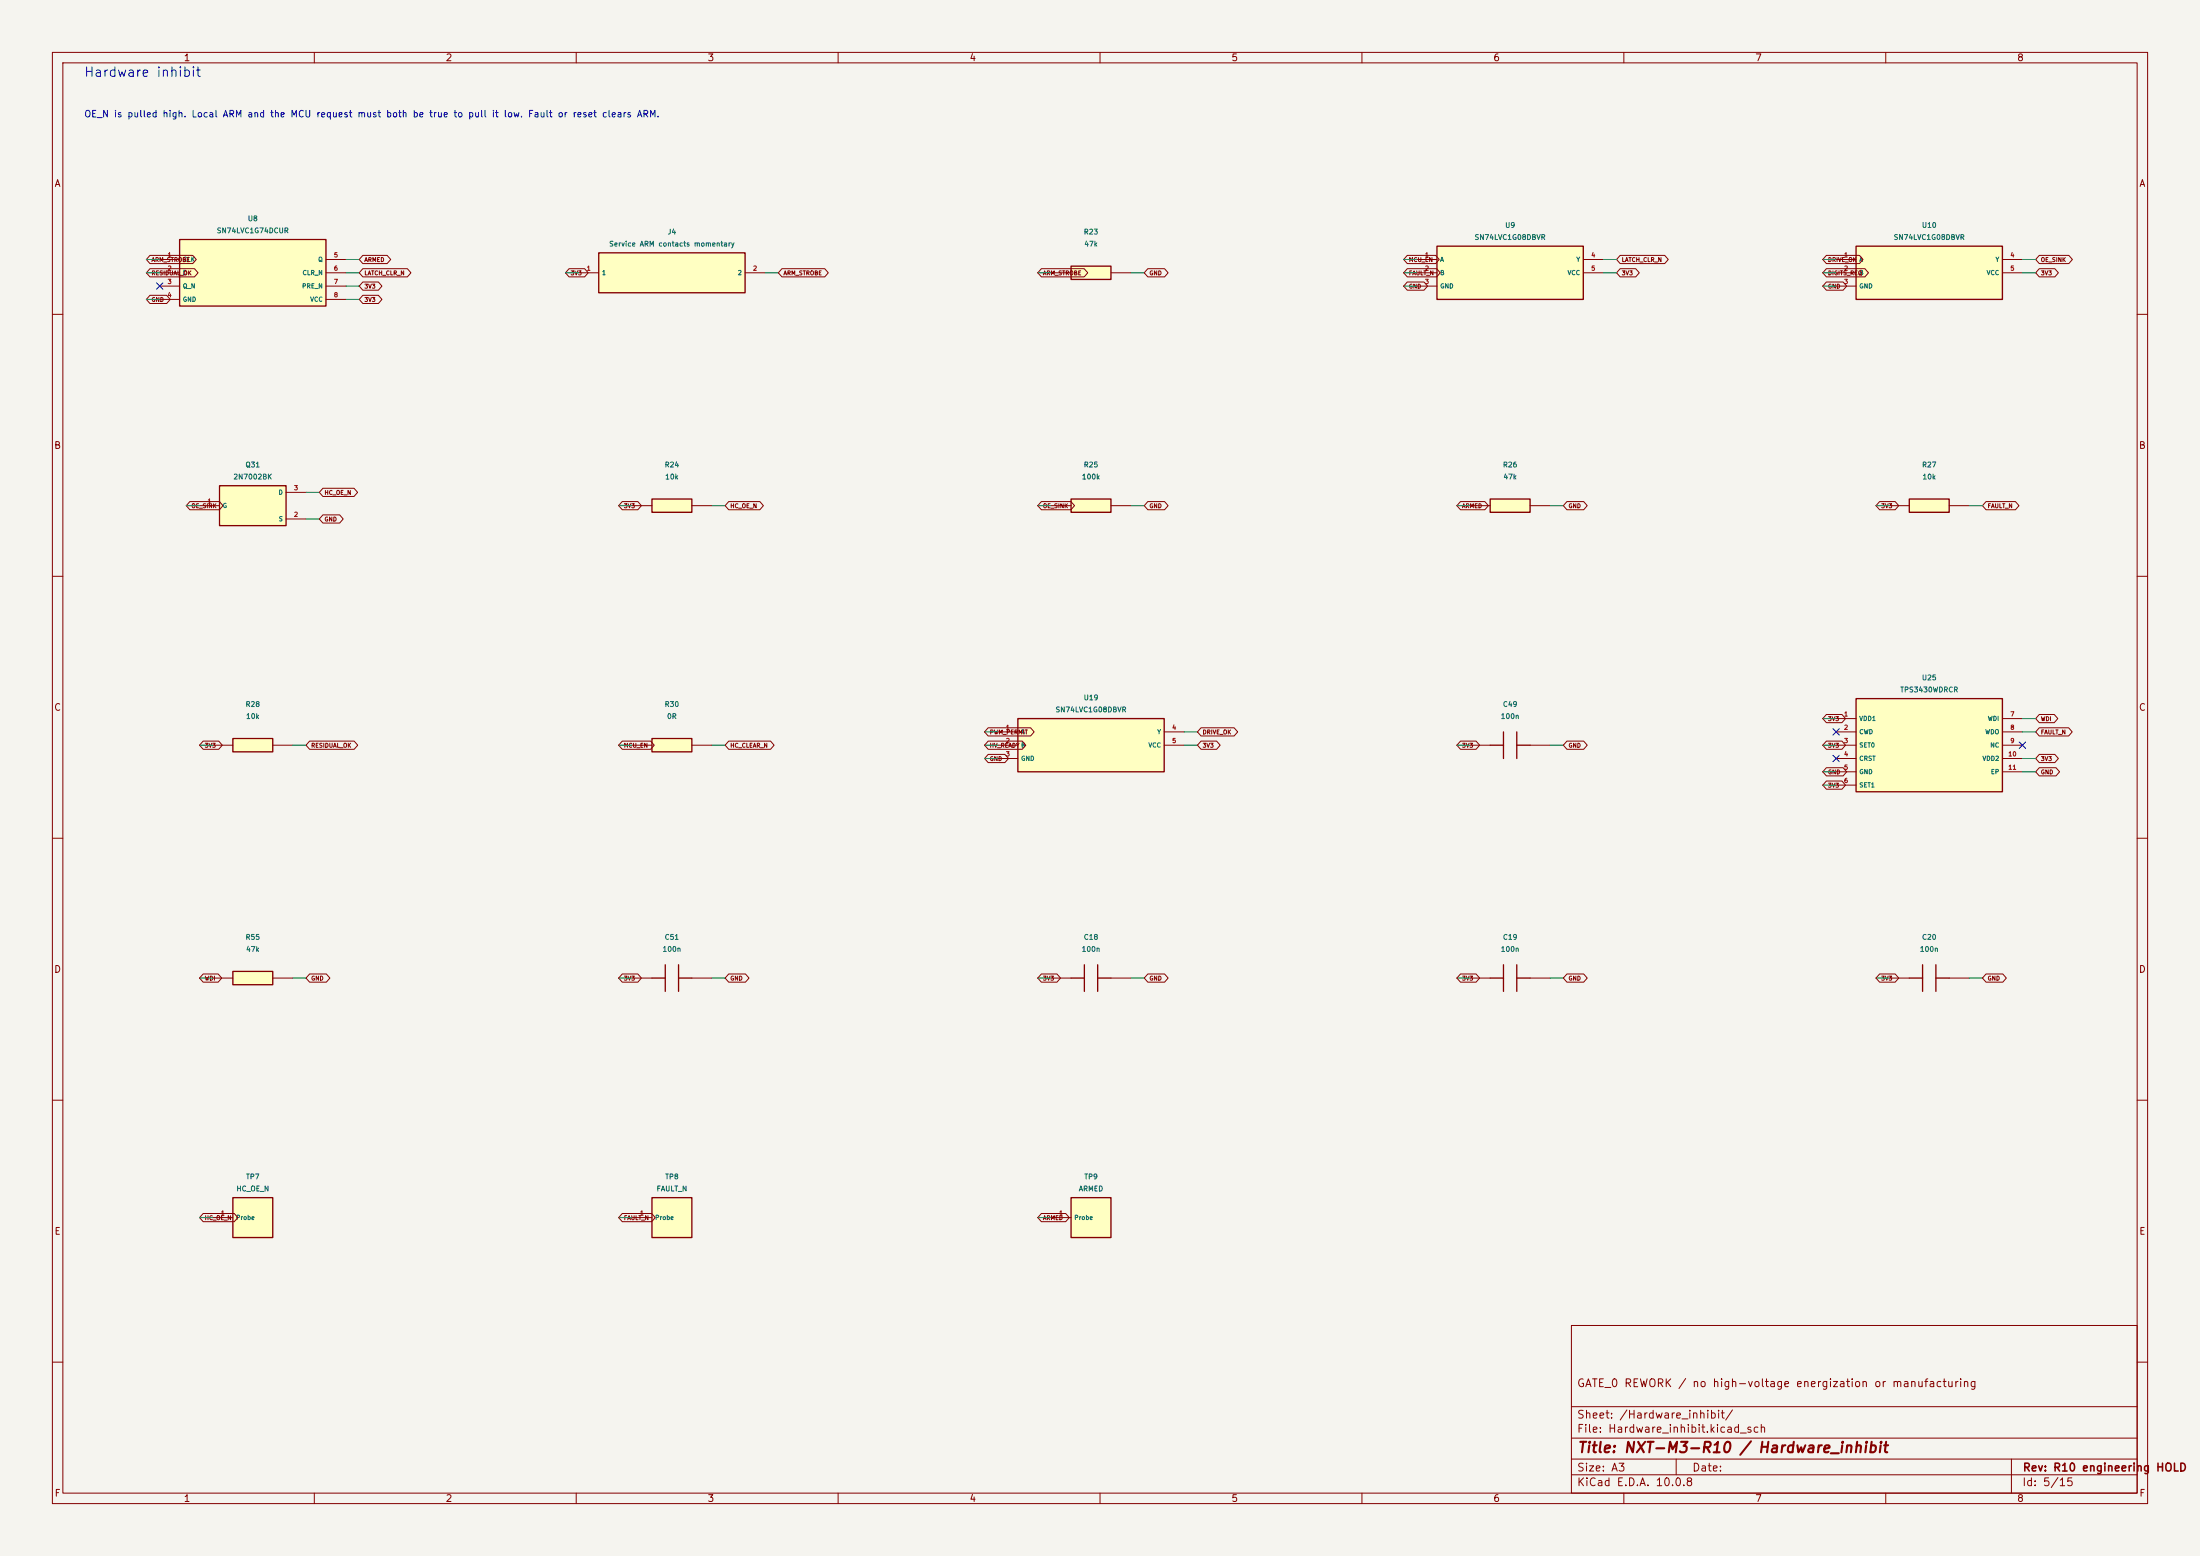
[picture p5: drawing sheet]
(kicad_sch (version 20250114) (generator "eeschema") (paper "A3")
(title_block (title "NXT-M3-R10 / Hardware_inhibit") (rev "R10 engineering HOLD") (comment 1 "GATE_0 REWORK / no high-voltage energization or manufacturing"))
(lib_symbols (symbol "R10_R10:AND" (pin_names (offset 0.508)) (exclude_from_sim no) (in_bom yes) (on_board yes) (property "Reference" "U" (at 0 8.08 0) (effects (font (size 1 1)) )) (property "Value" "AND" (at 0 -8.08 0) (effects (font (size 1 1)) )) (symbol "AND_0_1" (rectangle (start -13.97 5.08) (end 13.97 -5.08) (stroke (width 0.254) (type default)) (fill (type background)))) (symbol "AND_1_1" (pin input line (at -17.78 2.54 0) (length 3.81) (name "A" (effects (font (size 0.84 0.84)) )) (number "1" (effects (font (size 0.84 0.84)) ))) (pin input line (at -17.78 0.0 0) (length 3.81) (name "B" (effects (font (size 0.84 0.84)) )) (number "2" (effects (font (size 0.84 0.84)) ))) (pin power_in line (at -17.78 -2.54 0) (length 3.81) (name "GND" (effects (font (size 0.84 0.84)) )) (number "3" (effects (font (size 0.84 0.84)) ))) (pin output line (at 17.78 2.54 180) (length 3.81) (name "Y" (effects (font (size 0.84 0.84)) )) (number "4" (effects (font (size 0.84 0.84)) ))) (pin power_in line (at 17.78 0.0 180) (length 3.81) (name "VCC" (effects (font (size 0.84 0.84)) )) (number "5" (effects (font (size 0.84 0.84)) ))))) (symbol "R10_R10:C" (pin_names (hide yes)) (pin_numbers (hide yes)) (exclude_from_sim no) (in_bom yes) (on_board yes) (property "Reference" "U" (at 0 6.8100000000000005 0) (effects (font (size 1 1)) )) (property "Value" "C" (at 0 -6.8100000000000005 0) (effects (font (size 1 1)) )) (symbol "C_0_1" (polyline (pts (xy -3.81 0) (xy -1.27 0)) (stroke (width 0.254) (type default)) (fill (type none)))(polyline (pts (xy 1.27 0) (xy 3.81 0)) (stroke (width 0.254) (type default)) (fill (type none)))(polyline (pts (xy -1.27 -2.54) (xy -1.27 2.54)) (stroke (width 0.254) (type default)) (fill (type none)))(polyline (pts (xy 1.27 -2.54) (xy 1.27 2.54)) (stroke (width 0.254) (type default)) (fill (type none)))) (symbol "C_1_1" (pin passive line (at -7.62 0 0) (length 3.81) (name "1" (effects (font (size 0.84 0.84)) )) (number "1" (effects (font (size 0.84 0.84)) ))) (pin passive line (at 7.62 0 180) (length 3.81) (name "2" (effects (font (size 0.84 0.84)) )) (number "2" (effects (font (size 0.84 0.84)) ))))) (symbol "R10_R10:FF" (pin_names (offset 0.508)) (exclude_from_sim no) (in_bom yes) (on_board yes) (property "Reference" "U" (at 0 9.35 0) (effects (font (size 1 1)) )) (property "Value" "FF" (at 0 -9.35 0) (effects (font (size 1 1)) )) (symbol "FF_0_1" (rectangle (start -13.97 6.35) (end 13.97 -6.35) (stroke (width 0.254) (type default)) (fill (type background)))) (symbol "FF_1_1" (pin input line (at -17.78 2.54 0) (length 3.81) (name "CLK" (effects (font (size 0.84 0.84)) )) (number "1" (effects (font (size 0.84 0.84)) ))) (pin input line (at -17.78 0.0 0) (length 3.81) (name "D" (effects (font (size 0.84 0.84)) )) (number "2" (effects (font (size 0.84 0.84)) ))) (pin output line (at -17.78 -2.54 0) (length 3.81) (name "Q_N" (effects (font (size 0.84 0.84)) )) (number "3" (effects (font (size 0.84 0.84)) ))) (pin power_in line (at -17.78 -5.08 0) (length 3.81) (name "GND" (effects (font (size 0.84 0.84)) )) (number "4" (effects (font (size 0.84 0.84)) ))) (pin output line (at 17.78 2.54 180) (length 3.81) (name "Q" (effects (font (size 0.84 0.84)) )) (number "5" (effects (font (size 0.84 0.84)) ))) (pin input line (at 17.78 0.0 180) (length 3.81) (name "CLR_N" (effects (font (size 0.84 0.84)) )) (number "6" (effects (font (size 0.84 0.84)) ))) (pin input line (at 17.78 -2.54 180) (length 3.81) (name "PRE_N" (effects (font (size 0.84 0.84)) )) (number "7" (effects (font (size 0.84 0.84)) ))) (pin power_in line (at 17.78 -5.08 180) (length 3.81) (name "VCC" (effects (font (size 0.84 0.84)) )) (number "8" (effects (font (size 0.84 0.84)) ))))) (symbol "R10_R10:Header2" (pin_names (offset 0.508)) (exclude_from_sim no) (in_bom yes) (on_board yes) (property "Reference" "U" (at 0 6.8100000000000005 0) (effects (font (size 1 1)) )) (property "Value" "Header2" (at 0 -6.8100000000000005 0) (effects (font (size 1 1)) )) (symbol "Header2_0_1" (rectangle (start -13.97 3.81) (end 13.97 -3.81) (stroke (width 0.254) (type default)) (fill (type background)))) (symbol "Header2_1_1" (pin passive line (at -17.78 0.0 0) (length 3.81) (name "1" (effects (font (size 0.84 0.84)) )) (number "1" (effects (font (size 0.84 0.84)) ))) (pin passive line (at 17.78 0.0 180) (length 3.81) (name "2" (effects (font (size 0.84 0.84)) )) (number "2" (effects (font (size 0.84 0.84)) ))))) (symbol "R10_R10:MOS" (pin_names (offset 0.508)) (exclude_from_sim no) (in_bom yes) (on_board yes) (property "Reference" "U" (at 0 6.8100000000000005 0) (effects (font (size 1 1)) )) (property "Value" "MOS" (at 0 -6.8100000000000005 0) (effects (font (size 1 1)) )) (symbol "MOS_0_1" (rectangle (start -6.35 3.81) (end 6.35 -3.81) (stroke (width 0.254) (type default)) (fill (type background)))) (symbol "MOS_1_1" (pin input line (at -10.16 0 0) (length 3.81) (name "G" (effects (font (size 0.84 0.84)) )) (number "1" (effects (font (size 0.84 0.84)) ))) (pin passive line (at 10.16 -2.54 180) (length 3.81) (name "S" (effects (font (size 0.84 0.84)) )) (number "2" (effects (font (size 0.84 0.84)) ))) (pin passive line (at 10.16 2.54 180) (length 3.81) (name "D" (effects (font (size 0.84 0.84)) )) (number "3" (effects (font (size 0.84 0.84)) ))))) (symbol "R10_R10:R" (pin_names (hide yes)) (pin_numbers (hide yes)) (exclude_from_sim no) (in_bom yes) (on_board yes) (property "Reference" "U" (at 0 6.8100000000000005 0) (effects (font (size 1 1)) )) (property "Value" "R" (at 0 -6.8100000000000005 0) (effects (font (size 1 1)) )) (symbol "R_0_1" (rectangle (start -3.81 1.27) (end 3.81 -1.27) (stroke (width 0.254) (type default)) (fill (type background)))) (symbol "R_1_1" (pin passive line (at -7.62 0 0) (length 3.81) (name "1" (effects (font (size 0.84 0.84)) )) (number "1" (effects (font (size 0.84 0.84)) ))) (pin passive line (at 7.62 0 180) (length 3.81) (name "2" (effects (font (size 0.84 0.84)) )) (number "2" (effects (font (size 0.84 0.84)) ))))) (symbol "R10_R10:TP" (pin_names (offset 0.508)) (exclude_from_sim no) (in_bom yes) (on_board yes) (property "Reference" "U" (at 0 6.8100000000000005 0) (effects (font (size 1 1)) )) (property "Value" "TP" (at 0 -6.8100000000000005 0) (effects (font (size 1 1)) )) (symbol "TP_0_1" (rectangle (start -3.81 3.81) (end 3.81 -3.81) (stroke (width 0.254) (type default)) (fill (type background)))) (symbol "TP_1_1" (pin passive line (at -7.62 0 0) (length 3.81) (name "Probe" (effects (font (size 0.84 0.84)) )) (number "1" (effects (font (size 0.84 0.84)) ))))) (symbol "R10_R10:Watchdog" (pin_names (offset 0.508)) (exclude_from_sim no) (in_bom yes) (on_board yes) (property "Reference" "U" (at 0 11.89 0) (effects (font (size 1 1)) )) (property "Value" "Watchdog" (at 0 -11.89 0) (effects (font (size 1 1)) )) (symbol "Watchdog_0_1" (rectangle (start -13.97 8.89) (end 13.97 -8.89) (stroke (width 0.254) (type default)) (fill (type background)))) (symbol "Watchdog_1_1" (pin power_in line (at -17.78 5.08 0) (length 3.81) (name "VDD1" (effects (font (size 0.84 0.84)) )) (number "1" (effects (font (size 0.84 0.84)) ))) (pin passive line (at -17.78 2.54 0) (length 3.81) (name "CWD" (effects (font (size 0.84 0.84)) )) (number "2" (effects (font (size 0.84 0.84)) ))) (pin input line (at -17.78 0.0 0) (length 3.81) (name "SET0" (effects (font (size 0.84 0.84)) )) (number "3" (effects (font (size 0.84 0.84)) ))) (pin passive line (at -17.78 -2.54 0) (length 3.81) (name "CRST" (effects (font (size 0.84 0.84)) )) (number "4" (effects (font (size 0.84 0.84)) ))) (pin power_in line (at -17.78 -5.08 0) (length 3.81) (name "GND" (effects (font (size 0.84 0.84)) )) (number "5" (effects (font (size 0.84 0.84)) ))) (pin input line (at -17.78 -7.62 0) (length 3.81) (name "SET1" (effects (font (size 0.84 0.84)) )) (number "6" (effects (font (size 0.84 0.84)) ))) (pin input line (at 17.78 5.08 180) (length 3.81) (name "WDI" (effects (font (size 0.84 0.84)) )) (number "7" (effects (font (size 0.84 0.84)) ))) (pin open_collector line (at 17.78 2.54 180) (length 3.81) (name "WDO" (effects (font (size 0.84 0.84)) )) (number "8" (effects (font (size 0.84 0.84)) ))) (pin passive line (at 17.78 0.0 180) (length 3.81) (name "NC" (effects (font (size 0.84 0.84)) )) (number "9" (effects (font (size 0.84 0.84)) ))) (pin power_in line (at 17.78 -2.54 180) (length 3.81) (name "VDD2" (effects (font (size 0.84 0.84)) )) (number "10" (effects (font (size 0.84 0.84)) ))) (pin passive line (at 17.78 -5.08 180) (length 3.81) (name "EP" (effects (font (size 0.84 0.84)) )) (number "11" (effects (font (size 0.84 0.84)) ))))))
(text "Hardware inhibit" (at 16 14 0) (effects (font (size 1.8 1.8)) (justify left)))
(text "OE_N is pulled high. Local ARM and the MCU request must both be true to pull it low. Fault or reset clears ARM." (at 16 22 0) (effects (font (size 1.25 1.25)) (justify left)))
(symbol (lib_id "R10_R10:FF") (at 48.26 52.07 0) (unit 1) (exclude_from_sim no) (in_bom yes) (on_board yes) (dnp no)
(property "Reference" "U8" (at 48.26 41.7200 0) (effects (font (size 0.95 0.95)) ))
(property "Value" "SN74LVC1G74DCUR" (at 48.26 44.0200 0) (effects (font (size 0.95 0.95)) ))
(property "Footprint" "Package_SO:VSSOP-8_2.3x2mm_P0.5mm" (at 48.26 52.0700 0) (effects (font (size 0.95 0.95)) (hide yes)))
(property "Datasheet" "https://www.ti.com/lit/ds/symlink/sn74lvc1g74.pdf" (at 48.26 52.0700 0) (effects (font (size 0.95 0.95)) (hide yes)))
(property "MPN" "SN74LVC1G74DCUR" (at 48.26 52.0700 0) (effects (font (size 0.95 0.95)) (hide yes)))
(property "Status" "ENGINEERING_CANDIDATE" (at 48.26 52.0700 0) (effects (font (size 0.95 0.95)) (hide yes)))
(pin "1")
(pin "2")
(pin "3")
(pin "4")
(pin "5")
(pin "6")
(pin "7")
(pin "8"))
(wire (pts (xy 30.48 49.53) (xy 27.94 49.53)) (stroke (width 0) (type default)))
(global_label "ARM_STROBE" (shape bidirectional) (at 27.94 49.53 180) (effects (font (size 0.78 0.78)) (justify left)) (property "Intersheetrefs" "${INTERSHEET_REFS}" (at 27.94 49.53 0) (effects (font (size 0.8 0.8)) (hide yes))))
(wire (pts (xy 30.48 52.07) (xy 27.94 52.07)) (stroke (width 0) (type default)))
(global_label "RESIDUAL_OK" (shape bidirectional) (at 27.94 52.07 180) (effects (font (size 0.78 0.78)) (justify left)) (property "Intersheetrefs" "${INTERSHEET_REFS}" (at 27.94 52.07 0) (effects (font (size 0.8 0.8)) (hide yes))))
(no_connect (at 30.48 54.61))
(wire (pts (xy 30.48 57.15) (xy 27.94 57.15)) (stroke (width 0) (type default)))
(global_label "GND" (shape bidirectional) (at 27.94 57.15 180) (effects (font (size 0.78 0.78)) (justify left)) (property "Intersheetrefs" "${INTERSHEET_REFS}" (at 27.94 57.15 0) (effects (font (size 0.8 0.8)) (hide yes))))
(wire (pts (xy 66.04 49.53) (xy 68.58 49.53)) (stroke (width 0) (type default)))
(global_label "ARMED" (shape bidirectional) (at 68.58 49.53 0) (effects (font (size 0.78 0.78)) (justify left)) (property "Intersheetrefs" "${INTERSHEET_REFS}" (at 68.58 49.53 0) (effects (font (size 0.8 0.8)) (hide yes))))
(wire (pts (xy 66.04 52.07) (xy 68.58 52.07)) (stroke (width 0) (type default)))
(global_label "LATCH_CLR_N" (shape bidirectional) (at 68.58 52.07 0) (effects (font (size 0.78 0.78)) (justify left)) (property "Intersheetrefs" "${INTERSHEET_REFS}" (at 68.58 52.07 0) (effects (font (size 0.8 0.8)) (hide yes))))
(wire (pts (xy 66.04 54.61) (xy 68.58 54.61)) (stroke (width 0) (type default)))
(global_label "3V3" (shape bidirectional) (at 68.58 54.61 0) (effects (font (size 0.78 0.78)) (justify left)) (property "Intersheetrefs" "${INTERSHEET_REFS}" (at 68.58 54.61 0) (effects (font (size 0.8 0.8)) (hide yes))))
(wire (pts (xy 66.04 57.15) (xy 68.58 57.15)) (stroke (width 0) (type default)))
(global_label "3V3" (shape bidirectional) (at 68.58 57.15 0) (effects (font (size 0.78 0.78)) (justify left)) (property "Intersheetrefs" "${INTERSHEET_REFS}" (at 68.58 57.15 0) (effects (font (size 0.8 0.8)) (hide yes))))
(symbol (lib_id "R10_R10:Header2") (at 128.27 52.07 0) (unit 1) (exclude_from_sim no) (in_bom yes) (on_board yes) (dnp no)
(property "Reference" "J4" (at 128.27 44.2600 0) (effects (font (size 0.95 0.95)) ))
(property "Value" "Service ARM contacts momentary" (at 128.27 46.5600 0) (effects (font (size 0.95 0.95)) ))
(property "Footprint" "Connector_PinHeader_2.54mm:PinHeader_1x02_P2.54mm_Vertical" (at 128.27 52.0700 0) (effects (font (size 0.95 0.95)) (hide yes)))
(property "Datasheet" "" (at 128.27 52.0700 0) (effects (font (size 0.95 0.95)) (hide yes)))
(property "MPN" "" (at 128.27 52.0700 0) (effects (font (size 0.95 0.95)) (hide yes)))
(property "Status" "ENGINEERING_CANDIDATE" (at 128.27 52.0700 0) (effects (font (size 0.95 0.95)) (hide yes)))
(pin "1")
(pin "2"))
(wire (pts (xy 110.49 52.07) (xy 107.95 52.07)) (stroke (width 0) (type default)))
(global_label "3V3" (shape bidirectional) (at 107.95 52.07 180) (effects (font (size 0.78 0.78)) (justify left)) (property "Intersheetrefs" "${INTERSHEET_REFS}" (at 107.95 52.07 0) (effects (font (size 0.8 0.8)) (hide yes))))
(wire (pts (xy 146.05 52.07) (xy 148.59 52.07)) (stroke (width 0) (type default)))
(global_label "ARM_STROBE" (shape bidirectional) (at 148.59 52.07 0) (effects (font (size 0.78 0.78)) (justify left)) (property "Intersheetrefs" "${INTERSHEET_REFS}" (at 148.59 52.07 0) (effects (font (size 0.8 0.8)) (hide yes))))
(symbol (lib_id "R10_R10:R") (at 208.28 52.07 0) (unit 1) (exclude_from_sim no) (in_bom yes) (on_board yes) (dnp no)
(property "Reference" "R23" (at 208.28 44.2600 0) (effects (font (size 0.95 0.95)) ))
(property "Value" "47k" (at 208.28 46.5600 0) (effects (font (size 0.95 0.95)) ))
(property "Footprint" "Resistor_SMD:R_0603_1608Metric" (at 208.28 52.0700 0) (effects (font (size 0.95 0.95)) (hide yes)))
(property "Datasheet" "" (at 208.28 52.0700 0) (effects (font (size 0.95 0.95)) (hide yes)))
(property "MPN" "" (at 208.28 52.0700 0) (effects (font (size 0.95 0.95)) (hide yes)))
(property "Status" "ENGINEERING_CANDIDATE" (at 208.28 52.0700 0) (effects (font (size 0.95 0.95)) (hide yes)))
(pin "1")
(pin "2"))
(wire (pts (xy 200.66 52.07) (xy 198.12 52.07)) (stroke (width 0) (type default)))
(global_label "ARM_STROBE" (shape bidirectional) (at 198.12 52.07 180) (effects (font (size 0.78 0.78)) (justify left)) (property "Intersheetrefs" "${INTERSHEET_REFS}" (at 198.12 52.07 0) (effects (font (size 0.8 0.8)) (hide yes))))
(wire (pts (xy 215.9 52.07) (xy 218.44 52.07)) (stroke (width 0) (type default)))
(global_label "GND" (shape bidirectional) (at 218.44 52.07 0) (effects (font (size 0.78 0.78)) (justify left)) (property "Intersheetrefs" "${INTERSHEET_REFS}" (at 218.44 52.07 0) (effects (font (size 0.8 0.8)) (hide yes))))
(symbol (lib_id "R10_R10:AND") (at 288.29 52.07 0) (unit 1) (exclude_from_sim no) (in_bom yes) (on_board yes) (dnp no)
(property "Reference" "U9" (at 288.29 42.9900 0) (effects (font (size 0.95 0.95)) ))
(property "Value" "SN74LVC1G08DBVR" (at 288.29 45.2900 0) (effects (font (size 0.95 0.95)) ))
(property "Footprint" "Package_TO_SOT_SMD:SOT-23-5" (at 288.29 52.0700 0) (effects (font (size 0.95 0.95)) (hide yes)))
(property "Datasheet" "https://www.ti.com/lit/ds/symlink/sn74lvc1g08.pdf" (at 288.29 52.0700 0) (effects (font (size 0.95 0.95)) (hide yes)))
(property "MPN" "SN74LVC1G08DBVR" (at 288.29 52.0700 0) (effects (font (size 0.95 0.95)) (hide yes)))
(property "Status" "ENGINEERING_CANDIDATE" (at 288.29 52.0700 0) (effects (font (size 0.95 0.95)) (hide yes)))
(pin "1")
(pin "2")
(pin "3")
(pin "4")
(pin "5"))
(wire (pts (xy 270.51 49.53) (xy 267.97 49.53)) (stroke (width 0) (type default)))
(global_label "MCU_EN" (shape bidirectional) (at 267.97 49.53 180) (effects (font (size 0.78 0.78)) (justify left)) (property "Intersheetrefs" "${INTERSHEET_REFS}" (at 267.97 49.53 0) (effects (font (size 0.8 0.8)) (hide yes))))
(wire (pts (xy 270.51 52.07) (xy 267.97 52.07)) (stroke (width 0) (type default)))
(global_label "FAULT_N" (shape bidirectional) (at 267.97 52.07 180) (effects (font (size 0.78 0.78)) (justify left)) (property "Intersheetrefs" "${INTERSHEET_REFS}" (at 267.97 52.07 0) (effects (font (size 0.8 0.8)) (hide yes))))
(wire (pts (xy 270.51 54.61) (xy 267.97 54.61)) (stroke (width 0) (type default)))
(global_label "GND" (shape bidirectional) (at 267.97 54.61 180) (effects (font (size 0.78 0.78)) (justify left)) (property "Intersheetrefs" "${INTERSHEET_REFS}" (at 267.97 54.61 0) (effects (font (size 0.8 0.8)) (hide yes))))
(wire (pts (xy 306.07 49.53) (xy 308.61 49.53)) (stroke (width 0) (type default)))
(global_label "LATCH_CLR_N" (shape bidirectional) (at 308.61 49.53 0) (effects (font (size 0.78 0.78)) (justify left)) (property "Intersheetrefs" "${INTERSHEET_REFS}" (at 308.61 49.53 0) (effects (font (size 0.8 0.8)) (hide yes))))
(wire (pts (xy 306.07 52.07) (xy 308.61 52.07)) (stroke (width 0) (type default)))
(global_label "3V3" (shape bidirectional) (at 308.61 52.07 0) (effects (font (size 0.78 0.78)) (justify left)) (property "Intersheetrefs" "${INTERSHEET_REFS}" (at 308.61 52.07 0) (effects (font (size 0.8 0.8)) (hide yes))))
(symbol (lib_id "R10_R10:AND") (at 368.3 52.07 0) (unit 1) (exclude_from_sim no) (in_bom yes) (on_board yes) (dnp no)
(property "Reference" "U10" (at 368.3 42.9900 0) (effects (font (size 0.95 0.95)) ))
(property "Value" "SN74LVC1G08DBVR" (at 368.3 45.2900 0) (effects (font (size 0.95 0.95)) ))
(property "Footprint" "Package_TO_SOT_SMD:SOT-23-5" (at 368.3 52.0700 0) (effects (font (size 0.95 0.95)) (hide yes)))
(property "Datasheet" "https://www.ti.com/lit/ds/symlink/sn74lvc1g08.pdf" (at 368.3 52.0700 0) (effects (font (size 0.95 0.95)) (hide yes)))
(property "MPN" "SN74LVC1G08DBVR" (at 368.3 52.0700 0) (effects (font (size 0.95 0.95)) (hide yes)))
(property "Status" "ENGINEERING_CANDIDATE" (at 368.3 52.0700 0) (effects (font (size 0.95 0.95)) (hide yes)))
(pin "1")
(pin "2")
(pin "3")
(pin "4")
(pin "5"))
(wire (pts (xy 350.52 49.53) (xy 347.98 49.53)) (stroke (width 0) (type default)))
(global_label "DRIVE_OK" (shape bidirectional) (at 347.98 49.53 180) (effects (font (size 0.78 0.78)) (justify left)) (property "Intersheetrefs" "${INTERSHEET_REFS}" (at 347.98 49.53 0) (effects (font (size 0.8 0.8)) (hide yes))))
(wire (pts (xy 350.52 52.07) (xy 347.98 52.07)) (stroke (width 0) (type default)))
(global_label "DIGITS_REQ" (shape bidirectional) (at 347.98 52.07 180) (effects (font (size 0.78 0.78)) (justify left)) (property "Intersheetrefs" "${INTERSHEET_REFS}" (at 347.98 52.07 0) (effects (font (size 0.8 0.8)) (hide yes))))
(wire (pts (xy 350.52 54.61) (xy 347.98 54.61)) (stroke (width 0) (type default)))
(global_label "GND" (shape bidirectional) (at 347.98 54.61 180) (effects (font (size 0.78 0.78)) (justify left)) (property "Intersheetrefs" "${INTERSHEET_REFS}" (at 347.98 54.61 0) (effects (font (size 0.8 0.8)) (hide yes))))
(wire (pts (xy 386.08 49.53) (xy 388.62 49.53)) (stroke (width 0) (type default)))
(global_label "OE_SINK" (shape bidirectional) (at 388.62 49.53 0) (effects (font (size 0.78 0.78)) (justify left)) (property "Intersheetrefs" "${INTERSHEET_REFS}" (at 388.62 49.53 0) (effects (font (size 0.8 0.8)) (hide yes))))
(wire (pts (xy 386.08 52.07) (xy 388.62 52.07)) (stroke (width 0) (type default)))
(global_label "3V3" (shape bidirectional) (at 388.62 52.07 0) (effects (font (size 0.78 0.78)) (justify left)) (property "Intersheetrefs" "${INTERSHEET_REFS}" (at 388.62 52.07 0) (effects (font (size 0.8 0.8)) (hide yes))))
(symbol (lib_id "R10_R10:MOS") (at 48.26 96.52 0) (unit 1) (exclude_from_sim no) (in_bom yes) (on_board yes) (dnp no)
(property "Reference" "Q31" (at 48.26 88.7100 0) (effects (font (size 0.95 0.95)) ))
(property "Value" "2N7002BK" (at 48.26 91.0100 0) (effects (font (size 0.95 0.95)) ))
(property "Footprint" "Package_TO_SOT_SMD:SOT-23" (at 48.26 96.5200 0) (effects (font (size 0.95 0.95)) (hide yes)))
(property "Datasheet" "" (at 48.26 96.5200 0) (effects (font (size 0.95 0.95)) (hide yes)))
(property "MPN" "2N7002BK,215" (at 48.26 96.5200 0) (effects (font (size 0.95 0.95)) (hide yes)))
(property "Status" "ENGINEERING_CANDIDATE" (at 48.26 96.5200 0) (effects (font (size 0.95 0.95)) (hide yes)))
(pin "1")
(pin "2")
(pin "3"))
(wire (pts (xy 38.1 96.52) (xy 35.56 96.52)) (stroke (width 0) (type default)))
(global_label "OE_SINK" (shape bidirectional) (at 35.56 96.52 180) (effects (font (size 0.78 0.78)) (justify left)) (property "Intersheetrefs" "${INTERSHEET_REFS}" (at 35.56 96.52 0) (effects (font (size 0.8 0.8)) (hide yes))))
(wire (pts (xy 58.42 99.06) (xy 60.96 99.06)) (stroke (width 0) (type default)))
(global_label "GND" (shape bidirectional) (at 60.96 99.06 0) (effects (font (size 0.78 0.78)) (justify left)) (property "Intersheetrefs" "${INTERSHEET_REFS}" (at 60.96 99.06 0) (effects (font (size 0.8 0.8)) (hide yes))))
(wire (pts (xy 58.42 93.98) (xy 60.96 93.98)) (stroke (width 0) (type default)))
(global_label "HC_OE_N" (shape bidirectional) (at 60.96 93.98 0) (effects (font (size 0.78 0.78)) (justify left)) (property "Intersheetrefs" "${INTERSHEET_REFS}" (at 60.96 93.98 0) (effects (font (size 0.8 0.8)) (hide yes))))
(symbol (lib_id "R10_R10:R") (at 128.27 96.52 0) (unit 1) (exclude_from_sim no) (in_bom yes) (on_board yes) (dnp no)
(property "Reference" "R24" (at 128.27 88.7100 0) (effects (font (size 0.95 0.95)) ))
(property "Value" "10k" (at 128.27 91.0100 0) (effects (font (size 0.95 0.95)) ))
(property "Footprint" "Resistor_SMD:R_0603_1608Metric" (at 128.27 96.5200 0) (effects (font (size 0.95 0.95)) (hide yes)))
(property "Datasheet" "" (at 128.27 96.5200 0) (effects (font (size 0.95 0.95)) (hide yes)))
(property "MPN" "" (at 128.27 96.5200 0) (effects (font (size 0.95 0.95)) (hide yes)))
(property "Status" "ENGINEERING_CANDIDATE" (at 128.27 96.5200 0) (effects (font (size 0.95 0.95)) (hide yes)))
(pin "1")
(pin "2"))
(wire (pts (xy 120.65 96.52) (xy 118.11 96.52)) (stroke (width 0) (type default)))
(global_label "3V3" (shape bidirectional) (at 118.11 96.52 180) (effects (font (size 0.78 0.78)) (justify left)) (property "Intersheetrefs" "${INTERSHEET_REFS}" (at 118.11 96.52 0) (effects (font (size 0.8 0.8)) (hide yes))))
(wire (pts (xy 135.89 96.52) (xy 138.43 96.52)) (stroke (width 0) (type default)))
(global_label "HC_OE_N" (shape bidirectional) (at 138.43 96.52 0) (effects (font (size 0.78 0.78)) (justify left)) (property "Intersheetrefs" "${INTERSHEET_REFS}" (at 138.43 96.52 0) (effects (font (size 0.8 0.8)) (hide yes))))
(symbol (lib_id "R10_R10:R") (at 208.28 96.52 0) (unit 1) (exclude_from_sim no) (in_bom yes) (on_board yes) (dnp no)
(property "Reference" "R25" (at 208.28 88.7100 0) (effects (font (size 0.95 0.95)) ))
(property "Value" "100k" (at 208.28 91.0100 0) (effects (font (size 0.95 0.95)) ))
(property "Footprint" "Resistor_SMD:R_0603_1608Metric" (at 208.28 96.5200 0) (effects (font (size 0.95 0.95)) (hide yes)))
(property "Datasheet" "" (at 208.28 96.5200 0) (effects (font (size 0.95 0.95)) (hide yes)))
(property "MPN" "" (at 208.28 96.5200 0) (effects (font (size 0.95 0.95)) (hide yes)))
(property "Status" "ENGINEERING_CANDIDATE" (at 208.28 96.5200 0) (effects (font (size 0.95 0.95)) (hide yes)))
(pin "1")
(pin "2"))
(wire (pts (xy 200.66 96.52) (xy 198.12 96.52)) (stroke (width 0) (type default)))
(global_label "OE_SINK" (shape bidirectional) (at 198.12 96.52 180) (effects (font (size 0.78 0.78)) (justify left)) (property "Intersheetrefs" "${INTERSHEET_REFS}" (at 198.12 96.52 0) (effects (font (size 0.8 0.8)) (hide yes))))
(wire (pts (xy 215.9 96.52) (xy 218.44 96.52)) (stroke (width 0) (type default)))
(global_label "GND" (shape bidirectional) (at 218.44 96.52 0) (effects (font (size 0.78 0.78)) (justify left)) (property "Intersheetrefs" "${INTERSHEET_REFS}" (at 218.44 96.52 0) (effects (font (size 0.8 0.8)) (hide yes))))
(symbol (lib_id "R10_R10:R") (at 288.29 96.52 0) (unit 1) (exclude_from_sim no) (in_bom yes) (on_board yes) (dnp no)
(property "Reference" "R26" (at 288.29 88.7100 0) (effects (font (size 0.95 0.95)) ))
(property "Value" "47k" (at 288.29 91.0100 0) (effects (font (size 0.95 0.95)) ))
(property "Footprint" "Resistor_SMD:R_0603_1608Metric" (at 288.29 96.5200 0) (effects (font (size 0.95 0.95)) (hide yes)))
(property "Datasheet" "" (at 288.29 96.5200 0) (effects (font (size 0.95 0.95)) (hide yes)))
(property "MPN" "" (at 288.29 96.5200 0) (effects (font (size 0.95 0.95)) (hide yes)))
(property "Status" "ENGINEERING_CANDIDATE" (at 288.29 96.5200 0) (effects (font (size 0.95 0.95)) (hide yes)))
(pin "1")
(pin "2"))
(wire (pts (xy 280.67 96.52) (xy 278.13 96.52)) (stroke (width 0) (type default)))
(global_label "ARMED" (shape bidirectional) (at 278.13 96.52 180) (effects (font (size 0.78 0.78)) (justify left)) (property "Intersheetrefs" "${INTERSHEET_REFS}" (at 278.13 96.52 0) (effects (font (size 0.8 0.8)) (hide yes))))
(wire (pts (xy 295.91 96.52) (xy 298.45 96.52)) (stroke (width 0) (type default)))
(global_label "GND" (shape bidirectional) (at 298.45 96.52 0) (effects (font (size 0.78 0.78)) (justify left)) (property "Intersheetrefs" "${INTERSHEET_REFS}" (at 298.45 96.52 0) (effects (font (size 0.8 0.8)) (hide yes))))
(symbol (lib_id "R10_R10:R") (at 368.3 96.52 0) (unit 1) (exclude_from_sim no) (in_bom yes) (on_board yes) (dnp no)
(property "Reference" "R27" (at 368.3 88.7100 0) (effects (font (size 0.95 0.95)) ))
(property "Value" "10k" (at 368.3 91.0100 0) (effects (font (size 0.95 0.95)) ))
(property "Footprint" "Resistor_SMD:R_0603_1608Metric" (at 368.3 96.5200 0) (effects (font (size 0.95 0.95)) (hide yes)))
(property "Datasheet" "" (at 368.3 96.5200 0) (effects (font (size 0.95 0.95)) (hide yes)))
(property "MPN" "" (at 368.3 96.5200 0) (effects (font (size 0.95 0.95)) (hide yes)))
(property "Status" "ENGINEERING_CANDIDATE" (at 368.3 96.5200 0) (effects (font (size 0.95 0.95)) (hide yes)))
(pin "1")
(pin "2"))
(wire (pts (xy 360.68 96.52) (xy 358.14 96.52)) (stroke (width 0) (type default)))
(global_label "3V3" (shape bidirectional) (at 358.14 96.52 180) (effects (font (size 0.78 0.78)) (justify left)) (property "Intersheetrefs" "${INTERSHEET_REFS}" (at 358.14 96.52 0) (effects (font (size 0.8 0.8)) (hide yes))))
(wire (pts (xy 375.92 96.52) (xy 378.46 96.52)) (stroke (width 0) (type default)))
(global_label "FAULT_N" (shape bidirectional) (at 378.46 96.52 0) (effects (font (size 0.78 0.78)) (justify left)) (property "Intersheetrefs" "${INTERSHEET_REFS}" (at 378.46 96.52 0) (effects (font (size 0.8 0.8)) (hide yes))))
(symbol (lib_id "R10_R10:R") (at 48.26 142.24 0) (unit 1) (exclude_from_sim no) (in_bom yes) (on_board yes) (dnp no)
(property "Reference" "R28" (at 48.26 134.4300 0) (effects (font (size 0.95 0.95)) ))
(property "Value" "10k" (at 48.26 136.7300 0) (effects (font (size 0.95 0.95)) ))
(property "Footprint" "Resistor_SMD:R_0603_1608Metric" (at 48.26 142.2400 0) (effects (font (size 0.95 0.95)) (hide yes)))
(property "Datasheet" "" (at 48.26 142.2400 0) (effects (font (size 0.95 0.95)) (hide yes)))
(property "MPN" "" (at 48.26 142.2400 0) (effects (font (size 0.95 0.95)) (hide yes)))
(property "Status" "ENGINEERING_CANDIDATE" (at 48.26 142.2400 0) (effects (font (size 0.95 0.95)) (hide yes)))
(pin "1")
(pin "2"))
(wire (pts (xy 40.64 142.24) (xy 38.1 142.24)) (stroke (width 0) (type default)))
(global_label "3V3" (shape bidirectional) (at 38.1 142.24 180) (effects (font (size 0.78 0.78)) (justify left)) (property "Intersheetrefs" "${INTERSHEET_REFS}" (at 38.1 142.24 0) (effects (font (size 0.8 0.8)) (hide yes))))
(wire (pts (xy 55.88 142.24) (xy 58.42 142.24)) (stroke (width 0) (type default)))
(global_label "RESIDUAL_OK" (shape bidirectional) (at 58.42 142.24 0) (effects (font (size 0.78 0.78)) (justify left)) (property "Intersheetrefs" "${INTERSHEET_REFS}" (at 58.42 142.24 0) (effects (font (size 0.8 0.8)) (hide yes))))
(symbol (lib_id "R10_R10:R") (at 128.27 142.24 0) (unit 1) (exclude_from_sim no) (in_bom yes) (on_board yes) (dnp no)
(property "Reference" "R30" (at 128.27 134.4300 0) (effects (font (size 0.95 0.95)) ))
(property "Value" "0R" (at 128.27 136.7300 0) (effects (font (size 0.95 0.95)) ))
(property "Footprint" "Resistor_SMD:R_0603_1608Metric" (at 128.27 142.2400 0) (effects (font (size 0.95 0.95)) (hide yes)))
(property "Datasheet" "" (at 128.27 142.2400 0) (effects (font (size 0.95 0.95)) (hide yes)))
(property "MPN" "" (at 128.27 142.2400 0) (effects (font (size 0.95 0.95)) (hide yes)))
(property "Status" "ENGINEERING_CANDIDATE" (at 128.27 142.2400 0) (effects (font (size 0.95 0.95)) (hide yes)))
(pin "1")
(pin "2"))
(wire (pts (xy 120.65 142.24) (xy 118.11 142.24)) (stroke (width 0) (type default)))
(global_label "MCU_EN" (shape bidirectional) (at 118.11 142.24 180) (effects (font (size 0.78 0.78)) (justify left)) (property "Intersheetrefs" "${INTERSHEET_REFS}" (at 118.11 142.24 0) (effects (font (size 0.8 0.8)) (hide yes))))
(wire (pts (xy 135.89 142.24) (xy 138.43 142.24)) (stroke (width 0) (type default)))
(global_label "HC_CLEAR_N" (shape bidirectional) (at 138.43 142.24 0) (effects (font (size 0.78 0.78)) (justify left)) (property "Intersheetrefs" "${INTERSHEET_REFS}" (at 138.43 142.24 0) (effects (font (size 0.8 0.8)) (hide yes))))
(symbol (lib_id "R10_R10:AND") (at 208.28 142.24 0) (unit 1) (exclude_from_sim no) (in_bom yes) (on_board yes) (dnp no)
(property "Reference" "U19" (at 208.28 133.1600 0) (effects (font (size 0.95 0.95)) ))
(property "Value" "SN74LVC1G08DBVR" (at 208.28 135.4600 0) (effects (font (size 0.95 0.95)) ))
(property "Footprint" "Package_TO_SOT_SMD:SOT-23-5" (at 208.28 142.2400 0) (effects (font (size 0.95 0.95)) (hide yes)))
(property "Datasheet" "https://www.ti.com/lit/ds/symlink/sn74lvc1g08.pdf" (at 208.28 142.2400 0) (effects (font (size 0.95 0.95)) (hide yes)))
(property "MPN" "SN74LVC1G08DBVR" (at 208.28 142.2400 0) (effects (font (size 0.95 0.95)) (hide yes)))
(property "Status" "ENGINEERING_CANDIDATE" (at 208.28 142.2400 0) (effects (font (size 0.95 0.95)) (hide yes)))
(pin "1")
(pin "2")
(pin "3")
(pin "4")
(pin "5"))
(wire (pts (xy 190.5 139.7) (xy 187.96 139.7)) (stroke (width 0) (type default)))
(global_label "PWM_PERMIT" (shape bidirectional) (at 187.96 139.7 180) (effects (font (size 0.78 0.78)) (justify left)) (property "Intersheetrefs" "${INTERSHEET_REFS}" (at 187.96 139.7 0) (effects (font (size 0.8 0.8)) (hide yes))))
(wire (pts (xy 190.5 142.24) (xy 187.96 142.24)) (stroke (width 0) (type default)))
(global_label "HV_READY" (shape bidirectional) (at 187.96 142.24 180) (effects (font (size 0.78 0.78)) (justify left)) (property "Intersheetrefs" "${INTERSHEET_REFS}" (at 187.96 142.24 0) (effects (font (size 0.8 0.8)) (hide yes))))
(wire (pts (xy 190.5 144.78) (xy 187.96 144.78)) (stroke (width 0) (type default)))
(global_label "GND" (shape bidirectional) (at 187.96 144.78 180) (effects (font (size 0.78 0.78)) (justify left)) (property "Intersheetrefs" "${INTERSHEET_REFS}" (at 187.96 144.78 0) (effects (font (size 0.8 0.8)) (hide yes))))
(wire (pts (xy 226.06 139.7) (xy 228.6 139.7)) (stroke (width 0) (type default)))
(global_label "DRIVE_OK" (shape bidirectional) (at 228.6 139.7 0) (effects (font (size 0.78 0.78)) (justify left)) (property "Intersheetrefs" "${INTERSHEET_REFS}" (at 228.6 139.7 0) (effects (font (size 0.8 0.8)) (hide yes))))
(wire (pts (xy 226.06 142.24) (xy 228.6 142.24)) (stroke (width 0) (type default)))
(global_label "3V3" (shape bidirectional) (at 228.6 142.24 0) (effects (font (size 0.78 0.78)) (justify left)) (property "Intersheetrefs" "${INTERSHEET_REFS}" (at 228.6 142.24 0) (effects (font (size 0.8 0.8)) (hide yes))))
(symbol (lib_id "R10_R10:C") (at 288.29 142.24 0) (unit 1) (exclude_from_sim no) (in_bom yes) (on_board yes) (dnp no)
(property "Reference" "C49" (at 288.29 134.4300 0) (effects (font (size 0.95 0.95)) ))
(property "Value" "100n" (at 288.29 136.7300 0) (effects (font (size 0.95 0.95)) ))
(property "Footprint" "Capacitor_SMD:C_0603_1608Metric" (at 288.29 142.2400 0) (effects (font (size 0.95 0.95)) (hide yes)))
(property "Datasheet" "" (at 288.29 142.2400 0) (effects (font (size 0.95 0.95)) (hide yes)))
(property "MPN" "" (at 288.29 142.2400 0) (effects (font (size 0.95 0.95)) (hide yes)))
(property "Status" "ENGINEERING_CANDIDATE" (at 288.29 142.2400 0) (effects (font (size 0.95 0.95)) (hide yes)))
(pin "1")
(pin "2"))
(wire (pts (xy 280.67 142.24) (xy 278.13 142.24)) (stroke (width 0) (type default)))
(global_label "3V3" (shape bidirectional) (at 278.13 142.24 180) (effects (font (size 0.78 0.78)) (justify left)) (property "Intersheetrefs" "${INTERSHEET_REFS}" (at 278.13 142.24 0) (effects (font (size 0.8 0.8)) (hide yes))))
(wire (pts (xy 295.91 142.24) (xy 298.45 142.24)) (stroke (width 0) (type default)))
(global_label "GND" (shape bidirectional) (at 298.45 142.24 0) (effects (font (size 0.78 0.78)) (justify left)) (property "Intersheetrefs" "${INTERSHEET_REFS}" (at 298.45 142.24 0) (effects (font (size 0.8 0.8)) (hide yes))))
(symbol (lib_id "R10_R10:Watchdog") (at 368.3 142.24 0) (unit 1) (exclude_from_sim no) (in_bom yes) (on_board yes) (dnp no)
(property "Reference" "U25" (at 368.3 129.3500 0) (effects (font (size 0.95 0.95)) ))
(property "Value" "TPS3430WDRCR" (at 368.3 131.6500 0) (effects (font (size 0.95 0.95)) ))
(property "Footprint" "Package_SON:Texas_DRC0010J" (at 368.3 142.2400 0) (effects (font (size 0.95 0.95)) (hide yes)))
(property "Datasheet" "https://www.ti.com/lit/ds/symlink/tps3430.pdf" (at 368.3 142.2400 0) (effects (font (size 0.95 0.95)) (hide yes)))
(property "MPN" "TPS3430WDRCR" (at 368.3 142.2400 0) (effects (font (size 0.95 0.95)) (hide yes)))
(property "Status" "ENGINEERING_CANDIDATE" (at 368.3 142.2400 0) (effects (font (size 0.95 0.95)) (hide yes)))
(pin "1")
(pin "2")
(pin "3")
(pin "4")
(pin "5")
(pin "6")
(pin "7")
(pin "8")
(pin "9")
(pin "10")
(pin "11"))
(wire (pts (xy 350.52 137.16) (xy 347.98 137.16)) (stroke (width 0) (type default)))
(global_label "3V3" (shape bidirectional) (at 347.98 137.16 180) (effects (font (size 0.78 0.78)) (justify left)) (property "Intersheetrefs" "${INTERSHEET_REFS}" (at 347.98 137.16 0) (effects (font (size 0.8 0.8)) (hide yes))))
(no_connect (at 350.52 139.7))
(wire (pts (xy 350.52 142.24) (xy 347.98 142.24)) (stroke (width 0) (type default)))
(global_label "3V3" (shape bidirectional) (at 347.98 142.24 180) (effects (font (size 0.78 0.78)) (justify left)) (property "Intersheetrefs" "${INTERSHEET_REFS}" (at 347.98 142.24 0) (effects (font (size 0.8 0.8)) (hide yes))))
(no_connect (at 350.52 144.78))
(wire (pts (xy 350.52 147.32) (xy 347.98 147.32)) (stroke (width 0) (type default)))
(global_label "GND" (shape bidirectional) (at 347.98 147.32 180) (effects (font (size 0.78 0.78)) (justify left)) (property "Intersheetrefs" "${INTERSHEET_REFS}" (at 347.98 147.32 0) (effects (font (size 0.8 0.8)) (hide yes))))
(wire (pts (xy 350.52 149.86) (xy 347.98 149.86)) (stroke (width 0) (type default)))
(global_label "3V3" (shape bidirectional) (at 347.98 149.86 180) (effects (font (size 0.78 0.78)) (justify left)) (property "Intersheetrefs" "${INTERSHEET_REFS}" (at 347.98 149.86 0) (effects (font (size 0.8 0.8)) (hide yes))))
(wire (pts (xy 386.08 137.16) (xy 388.62 137.16)) (stroke (width 0) (type default)))
(global_label "WDI" (shape bidirectional) (at 388.62 137.16 0) (effects (font (size 0.78 0.78)) (justify left)) (property "Intersheetrefs" "${INTERSHEET_REFS}" (at 388.62 137.16 0) (effects (font (size 0.8 0.8)) (hide yes))))
(wire (pts (xy 386.08 139.7) (xy 388.62 139.7)) (stroke (width 0) (type default)))
(global_label "FAULT_N" (shape bidirectional) (at 388.62 139.7 0) (effects (font (size 0.78 0.78)) (justify left)) (property "Intersheetrefs" "${INTERSHEET_REFS}" (at 388.62 139.7 0) (effects (font (size 0.8 0.8)) (hide yes))))
(no_connect (at 386.08 142.24))
(wire (pts (xy 386.08 144.78) (xy 388.62 144.78)) (stroke (width 0) (type default)))
(global_label "3V3" (shape bidirectional) (at 388.62 144.78 0) (effects (font (size 0.78 0.78)) (justify left)) (property "Intersheetrefs" "${INTERSHEET_REFS}" (at 388.62 144.78 0) (effects (font (size 0.8 0.8)) (hide yes))))
(wire (pts (xy 386.08 147.32) (xy 388.62 147.32)) (stroke (width 0) (type default)))
(global_label "GND" (shape bidirectional) (at 388.62 147.32 0) (effects (font (size 0.78 0.78)) (justify left)) (property "Intersheetrefs" "${INTERSHEET_REFS}" (at 388.62 147.32 0) (effects (font (size 0.8 0.8)) (hide yes))))
(symbol (lib_id "R10_R10:R") (at 48.26 186.69 0) (unit 1) (exclude_from_sim no) (in_bom yes) (on_board yes) (dnp no)
(property "Reference" "R55" (at 48.26 178.8800 0) (effects (font (size 0.95 0.95)) ))
(property "Value" "47k" (at 48.26 181.1800 0) (effects (font (size 0.95 0.95)) ))
(property "Footprint" "Resistor_SMD:R_0603_1608Metric" (at 48.26 186.6900 0) (effects (font (size 0.95 0.95)) (hide yes)))
(property "Datasheet" "" (at 48.26 186.6900 0) (effects (font (size 0.95 0.95)) (hide yes)))
(property "MPN" "" (at 48.26 186.6900 0) (effects (font (size 0.95 0.95)) (hide yes)))
(property "Status" "ENGINEERING_CANDIDATE" (at 48.26 186.6900 0) (effects (font (size 0.95 0.95)) (hide yes)))
(pin "1")
(pin "2"))
(wire (pts (xy 40.64 186.69) (xy 38.1 186.69)) (stroke (width 0) (type default)))
(global_label "WDI" (shape bidirectional) (at 38.1 186.69 180) (effects (font (size 0.78 0.78)) (justify left)) (property "Intersheetrefs" "${INTERSHEET_REFS}" (at 38.1 186.69 0) (effects (font (size 0.8 0.8)) (hide yes))))
(wire (pts (xy 55.88 186.69) (xy 58.42 186.69)) (stroke (width 0) (type default)))
(global_label "GND" (shape bidirectional) (at 58.42 186.69 0) (effects (font (size 0.78 0.78)) (justify left)) (property "Intersheetrefs" "${INTERSHEET_REFS}" (at 58.42 186.69 0) (effects (font (size 0.8 0.8)) (hide yes))))
(symbol (lib_id "R10_R10:C") (at 128.27 186.69 0) (unit 1) (exclude_from_sim no) (in_bom yes) (on_board yes) (dnp no)
(property "Reference" "C51" (at 128.27 178.8800 0) (effects (font (size 0.95 0.95)) ))
(property "Value" "100n" (at 128.27 181.1800 0) (effects (font (size 0.95 0.95)) ))
(property "Footprint" "Capacitor_SMD:C_0603_1608Metric" (at 128.27 186.6900 0) (effects (font (size 0.95 0.95)) (hide yes)))
(property "Datasheet" "" (at 128.27 186.6900 0) (effects (font (size 0.95 0.95)) (hide yes)))
(property "MPN" "" (at 128.27 186.6900 0) (effects (font (size 0.95 0.95)) (hide yes)))
(property "Status" "ENGINEERING_CANDIDATE" (at 128.27 186.6900 0) (effects (font (size 0.95 0.95)) (hide yes)))
(pin "1")
(pin "2"))
(wire (pts (xy 120.65 186.69) (xy 118.11 186.69)) (stroke (width 0) (type default)))
(global_label "3V3" (shape bidirectional) (at 118.11 186.69 180) (effects (font (size 0.78 0.78)) (justify left)) (property "Intersheetrefs" "${INTERSHEET_REFS}" (at 118.11 186.69 0) (effects (font (size 0.8 0.8)) (hide yes))))
(wire (pts (xy 135.89 186.69) (xy 138.43 186.69)) (stroke (width 0) (type default)))
(global_label "GND" (shape bidirectional) (at 138.43 186.69 0) (effects (font (size 0.78 0.78)) (justify left)) (property "Intersheetrefs" "${INTERSHEET_REFS}" (at 138.43 186.69 0) (effects (font (size 0.8 0.8)) (hide yes))))
(symbol (lib_id "R10_R10:C") (at 208.28 186.69 0) (unit 1) (exclude_from_sim no) (in_bom yes) (on_board yes) (dnp no)
(property "Reference" "C18" (at 208.28 178.8800 0) (effects (font (size 0.95 0.95)) ))
(property "Value" "100n" (at 208.28 181.1800 0) (effects (font (size 0.95 0.95)) ))
(property "Footprint" "Capacitor_SMD:C_0603_1608Metric" (at 208.28 186.6900 0) (effects (font (size 0.95 0.95)) (hide yes)))
(property "Datasheet" "" (at 208.28 186.6900 0) (effects (font (size 0.95 0.95)) (hide yes)))
(property "MPN" "" (at 208.28 186.6900 0) (effects (font (size 0.95 0.95)) (hide yes)))
(property "Status" "ENGINEERING_CANDIDATE" (at 208.28 186.6900 0) (effects (font (size 0.95 0.95)) (hide yes)))
(pin "1")
(pin "2"))
(wire (pts (xy 200.66 186.69) (xy 198.12 186.69)) (stroke (width 0) (type default)))
(global_label "3V3" (shape bidirectional) (at 198.12 186.69 180) (effects (font (size 0.78 0.78)) (justify left)) (property "Intersheetrefs" "${INTERSHEET_REFS}" (at 198.12 186.69 0) (effects (font (size 0.8 0.8)) (hide yes))))
(wire (pts (xy 215.9 186.69) (xy 218.44 186.69)) (stroke (width 0) (type default)))
(global_label "GND" (shape bidirectional) (at 218.44 186.69 0) (effects (font (size 0.78 0.78)) (justify left)) (property "Intersheetrefs" "${INTERSHEET_REFS}" (at 218.44 186.69 0) (effects (font (size 0.8 0.8)) (hide yes))))
(symbol (lib_id "R10_R10:C") (at 288.29 186.69 0) (unit 1) (exclude_from_sim no) (in_bom yes) (on_board yes) (dnp no)
(property "Reference" "C19" (at 288.29 178.8800 0) (effects (font (size 0.95 0.95)) ))
(property "Value" "100n" (at 288.29 181.1800 0) (effects (font (size 0.95 0.95)) ))
(property "Footprint" "Capacitor_SMD:C_0603_1608Metric" (at 288.29 186.6900 0) (effects (font (size 0.95 0.95)) (hide yes)))
(property "Datasheet" "" (at 288.29 186.6900 0) (effects (font (size 0.95 0.95)) (hide yes)))
(property "MPN" "" (at 288.29 186.6900 0) (effects (font (size 0.95 0.95)) (hide yes)))
(property "Status" "ENGINEERING_CANDIDATE" (at 288.29 186.6900 0) (effects (font (size 0.95 0.95)) (hide yes)))
(pin "1")
(pin "2"))
(wire (pts (xy 280.67 186.69) (xy 278.13 186.69)) (stroke (width 0) (type default)))
(global_label "3V3" (shape bidirectional) (at 278.13 186.69 180) (effects (font (size 0.78 0.78)) (justify left)) (property "Intersheetrefs" "${INTERSHEET_REFS}" (at 278.13 186.69 0) (effects (font (size 0.8 0.8)) (hide yes))))
(wire (pts (xy 295.91 186.69) (xy 298.45 186.69)) (stroke (width 0) (type default)))
(global_label "GND" (shape bidirectional) (at 298.45 186.69 0) (effects (font (size 0.78 0.78)) (justify left)) (property "Intersheetrefs" "${INTERSHEET_REFS}" (at 298.45 186.69 0) (effects (font (size 0.8 0.8)) (hide yes))))
(symbol (lib_id "R10_R10:C") (at 368.3 186.69 0) (unit 1) (exclude_from_sim no) (in_bom yes) (on_board yes) (dnp no)
(property "Reference" "C20" (at 368.3 178.8800 0) (effects (font (size 0.95 0.95)) ))
(property "Value" "100n" (at 368.3 181.1800 0) (effects (font (size 0.95 0.95)) ))
(property "Footprint" "Capacitor_SMD:C_0603_1608Metric" (at 368.3 186.6900 0) (effects (font (size 0.95 0.95)) (hide yes)))
(property "Datasheet" "" (at 368.3 186.6900 0) (effects (font (size 0.95 0.95)) (hide yes)))
(property "MPN" "" (at 368.3 186.6900 0) (effects (font (size 0.95 0.95)) (hide yes)))
(property "Status" "ENGINEERING_CANDIDATE" (at 368.3 186.6900 0) (effects (font (size 0.95 0.95)) (hide yes)))
(pin "1")
(pin "2"))
(wire (pts (xy 360.68 186.69) (xy 358.14 186.69)) (stroke (width 0) (type default)))
(global_label "3V3" (shape bidirectional) (at 358.14 186.69 180) (effects (font (size 0.78 0.78)) (justify left)) (property "Intersheetrefs" "${INTERSHEET_REFS}" (at 358.14 186.69 0) (effects (font (size 0.8 0.8)) (hide yes))))
(wire (pts (xy 375.92 186.69) (xy 378.46 186.69)) (stroke (width 0) (type default)))
(global_label "GND" (shape bidirectional) (at 378.46 186.69 0) (effects (font (size 0.78 0.78)) (justify left)) (property "Intersheetrefs" "${INTERSHEET_REFS}" (at 378.46 186.69 0) (effects (font (size 0.8 0.8)) (hide yes))))
(symbol (lib_id "R10_R10:TP") (at 48.26 232.41 0) (unit 1) (exclude_from_sim no) (in_bom yes) (on_board yes) (dnp no)
(property "Reference" "TP7" (at 48.26 224.6000 0) (effects (font (size 0.95 0.95)) ))
(property "Value" "HC_OE_N" (at 48.26 226.9000 0) (effects (font (size 0.95 0.95)) ))
(property "Footprint" "TestPoint:TestPoint_Pad_D1.5mm" (at 48.26 232.4100 0) (effects (font (size 0.95 0.95)) (hide yes)))
(property "Datasheet" "" (at 48.26 232.4100 0) (effects (font (size 0.95 0.95)) (hide yes)))
(property "MPN" "" (at 48.26 232.4100 0) (effects (font (size 0.95 0.95)) (hide yes)))
(property "Status" "ENGINEERING_CANDIDATE" (at 48.26 232.4100 0) (effects (font (size 0.95 0.95)) (hide yes)))
(pin "1"))
(wire (pts (xy 40.64 232.41) (xy 38.1 232.41)) (stroke (width 0) (type default)))
(global_label "HC_OE_N" (shape bidirectional) (at 38.1 232.41 180) (effects (font (size 0.78 0.78)) (justify left)) (property "Intersheetrefs" "${INTERSHEET_REFS}" (at 38.1 232.41 0) (effects (font (size 0.8 0.8)) (hide yes))))
(symbol (lib_id "R10_R10:TP") (at 128.27 232.41 0) (unit 1) (exclude_from_sim no) (in_bom yes) (on_board yes) (dnp no)
(property "Reference" "TP8" (at 128.27 224.6000 0) (effects (font (size 0.95 0.95)) ))
(property "Value" "FAULT_N" (at 128.27 226.9000 0) (effects (font (size 0.95 0.95)) ))
(property "Footprint" "TestPoint:TestPoint_Pad_D1.5mm" (at 128.27 232.4100 0) (effects (font (size 0.95 0.95)) (hide yes)))
(property "Datasheet" "" (at 128.27 232.4100 0) (effects (font (size 0.95 0.95)) (hide yes)))
(property "MPN" "" (at 128.27 232.4100 0) (effects (font (size 0.95 0.95)) (hide yes)))
(property "Status" "ENGINEERING_CANDIDATE" (at 128.27 232.4100 0) (effects (font (size 0.95 0.95)) (hide yes)))
(pin "1"))
(wire (pts (xy 120.65 232.41) (xy 118.11 232.41)) (stroke (width 0) (type default)))
(global_label "FAULT_N" (shape bidirectional) (at 118.11 232.41 180) (effects (font (size 0.78 0.78)) (justify left)) (property "Intersheetrefs" "${INTERSHEET_REFS}" (at 118.11 232.41 0) (effects (font (size 0.8 0.8)) (hide yes))))
(symbol (lib_id "R10_R10:TP") (at 208.28 232.41 0) (unit 1) (exclude_from_sim no) (in_bom yes) (on_board yes) (dnp no)
(property "Reference" "TP9" (at 208.28 224.6000 0) (effects (font (size 0.95 0.95)) ))
(property "Value" "ARMED" (at 208.28 226.9000 0) (effects (font (size 0.95 0.95)) ))
(property "Footprint" "TestPoint:TestPoint_Pad_D1.5mm" (at 208.28 232.4100 0) (effects (font (size 0.95 0.95)) (hide yes)))
(property "Datasheet" "" (at 208.28 232.4100 0) (effects (font (size 0.95 0.95)) (hide yes)))
(property "MPN" "" (at 208.28 232.4100 0) (effects (font (size 0.95 0.95)) (hide yes)))
(property "Status" "ENGINEERING_CANDIDATE" (at 208.28 232.4100 0) (effects (font (size 0.95 0.95)) (hide yes)))
(pin "1"))
(wire (pts (xy 200.66 232.41) (xy 198.12 232.41)) (stroke (width 0) (type default)))
(global_label "ARMED" (shape bidirectional) (at 198.12 232.41 180) (effects (font (size 0.78 0.78)) (justify left)) (property "Intersheetrefs" "${INTERSHEET_REFS}" (at 198.12 232.41 0) (effects (font (size 0.8 0.8)) (hide yes)))))
